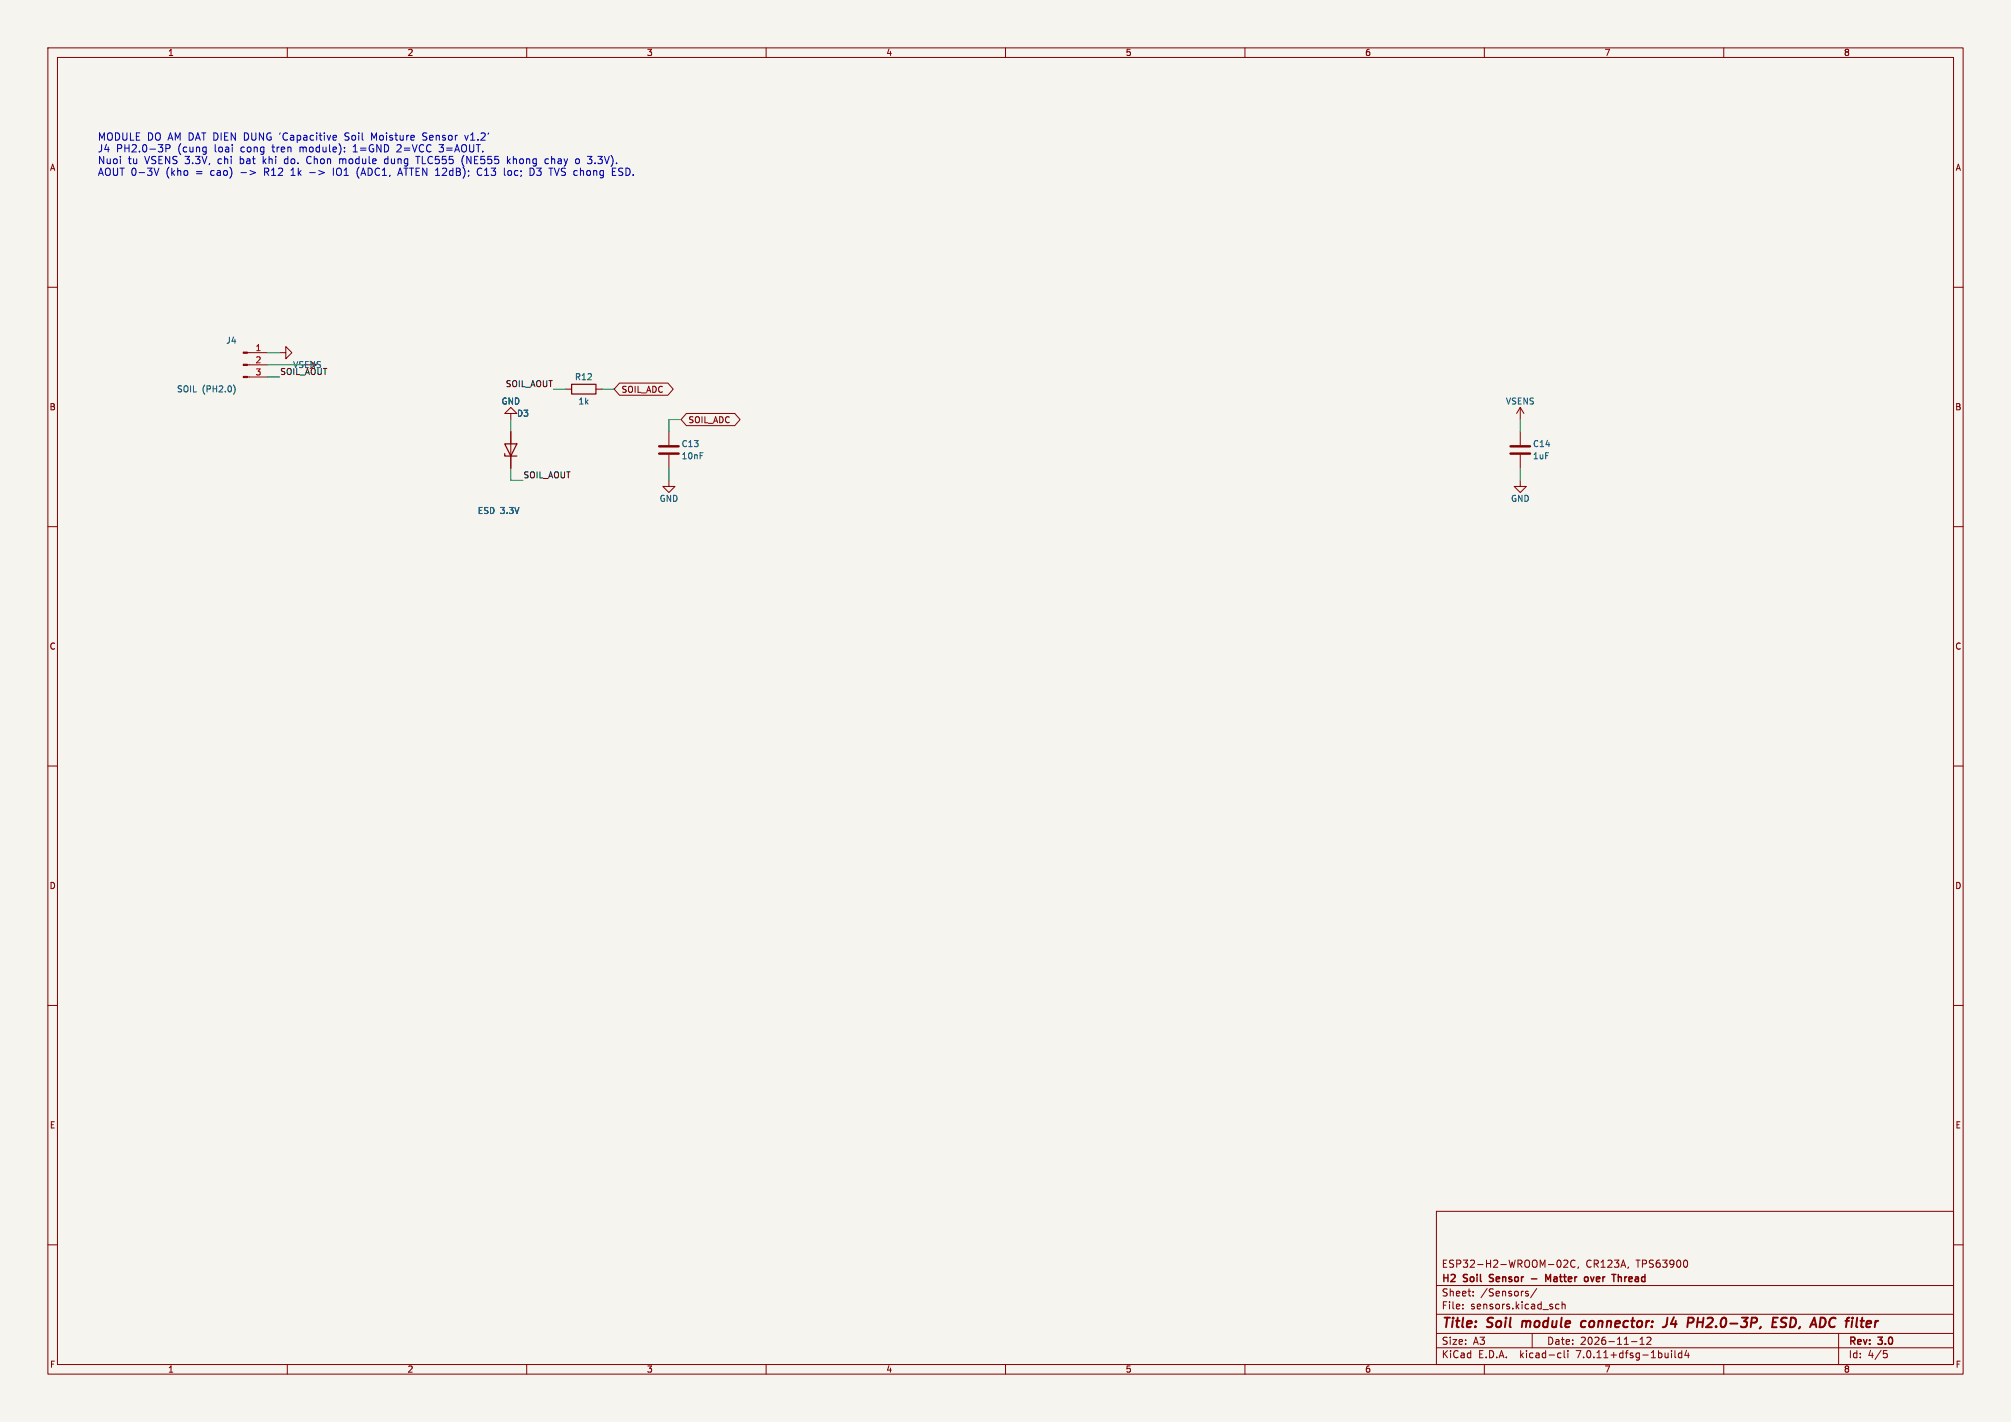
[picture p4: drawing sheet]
(kicad_sch
 (version 20230121)
 (generator eeschema)
 (paper "A3")
 (title_block
  (title "Soil module connector: J4 PH2.0-3P, ESD, ADC filter")
  (date "2026-11-12")
  (rev "3.0")
  (company "H2 Soil Sensor - Matter over Thread")
  (comment 1 "ESP32-H2-WROOM-02C, CR123A, TPS63900"))
 (lib_symbols
  (symbol "Connector:Conn_01x03_Pin"
   (pin_names (offset 1.016) hide) (in_bom yes) (on_board yes)
   (property "Reference" "J" (at 0 5.08 0) (effects (font (size 1.27 1.27))))
   (property "Value" "Conn_01x03_Pin" (at 0 -5.08 0) (effects (font (size 1.27 1.27))))
   (property "Footprint" "" (at 0 0 0) (effects (font (size 1.27 1.27)) hide))
   (property "Datasheet" "~" (at 0 0 0) (effects (font (size 1.27 1.27)) hide))
   (property "ki_locked" "" (at 0 0 0) (effects (font (size 1.27 1.27))))
   (symbol "Conn_01x03_Pin_1_1"
    (polyline (pts (xy 1.27 -2.54) (xy 0.8636 -2.54)) (stroke (width 0.1524) (type default)) (fill (type none)))
    (polyline (pts (xy 1.27 0) (xy 0.8636 0)) (stroke (width 0.1524) (type default)) (fill (type none)))
    (polyline (pts (xy 1.27 2.54) (xy 0.8636 2.54)) (stroke (width 0.1524) (type default)) (fill (type none)))
    (rectangle (start 0.8636 -2.413) (end 0 -2.667) (stroke (width 0.1524) (type default)) (fill (type outline)))
    (rectangle (start 0.8636 0.127) (end 0 -0.127) (stroke (width 0.1524) (type default)) (fill (type outline)))
    (rectangle (start 0.8636 2.667) (end 0 2.413) (stroke (width 0.1524) (type default)) (fill (type outline)))
    (pin passive line (at 5.08 2.54 180) (length 3.81) (name "Pin_1" (effects (font (size 1.27 1.27)))) (number "1" (effects (font (size 1.27 1.27)))))
    (pin passive line (at 5.08 0 180) (length 3.81) (name "Pin_2" (effects (font (size 1.27 1.27)))) (number "2" (effects (font (size 1.27 1.27)))))
    (pin passive line (at 5.08 -2.54 180) (length 3.81) (name "Pin_3" (effects (font (size 1.27 1.27)))) (number "3" (effects (font (size 1.27 1.27)))))))
  (symbol "Device:C"
   (pin_numbers hide)
   (pin_names (offset 0.254)) (in_bom yes) (on_board yes)
   (property "Reference" "C" (at 0.635 2.54 0) (effects (font (size 1.27 1.27)) (justify left)))
   (property "Value" "C" (at 0.635 -2.54 0) (effects (font (size 1.27 1.27)) (justify left)))
   (property "Footprint" "" (at 0.9652 -3.81 0) (effects (font (size 1.27 1.27)) hide))
   (property "Datasheet" "~" (at 0 0 0) (effects (font (size 1.27 1.27)) hide))
   (symbol "C_0_1"
    (polyline (pts (xy -2.032 -0.762) (xy 2.032 -0.762)) (stroke (width 0.508) (type default)) (fill (type none)))
    (polyline (pts (xy -2.032 0.762) (xy 2.032 0.762)) (stroke (width 0.508) (type default)) (fill (type none))))
   (symbol "C_1_1"
    (pin passive line (at 0 3.81 270) (length 2.794) (name "~" (effects (font (size 1.27 1.27)))) (number "1" (effects (font (size 1.27 1.27)))))
    (pin passive line (at 0 -3.81 90) (length 2.794) (name "~" (effects (font (size 1.27 1.27)))) (number "2" (effects (font (size 1.27 1.27)))))))
  (symbol "Device:D_Zener"
   (pin_numbers hide)
   (pin_names (offset 1.016) hide) (in_bom yes) (on_board yes)
   (property "Reference" "D" (at 0 2.54 0) (effects (font (size 1.27 1.27))))
   (property "Value" "D_Zener" (at 0 -2.54 0) (effects (font (size 1.27 1.27))))
   (property "Footprint" "" (at 0 0 0) (effects (font (size 1.27 1.27)) hide))
   (property "Datasheet" "~" (at 0 0 0) (effects (font (size 1.27 1.27)) hide))
   (symbol "D_Zener_0_1"
    (polyline (pts (xy 1.27 0) (xy -1.27 0)) (stroke (width 0) (type default)) (fill (type none)))
    (polyline (pts (xy -1.27 -1.27) (xy -1.27 1.27) (xy -0.762 1.27)) (stroke (width 0.254) (type default)) (fill (type none)))
    (polyline (pts (xy 1.27 -1.27) (xy 1.27 1.27) (xy -1.27 0) (xy 1.27 -1.27)) (stroke (width 0.254) (type default)) (fill (type none))))
   (symbol "D_Zener_1_1"
    (pin passive line (at -3.81 0 0) (length 2.54) (name "K" (effects (font (size 1.27 1.27)))) (number "1" (effects (font (size 1.27 1.27)))))
    (pin passive line (at 3.81 0 180) (length 2.54) (name "A" (effects (font (size 1.27 1.27)))) (number "2" (effects (font (size 1.27 1.27)))))))
  (symbol "Device:R"
   (pin_numbers hide)
   (pin_names (offset 0)) (in_bom yes) (on_board yes)
   (property "Reference" "R" (at 2.032 0 90) (effects (font (size 1.27 1.27))))
   (property "Value" "R" (at 0 0 90) (effects (font (size 1.27 1.27))))
   (property "Footprint" "" (at -1.778 0 90) (effects (font (size 1.27 1.27)) hide))
   (property "Datasheet" "~" (at 0 0 0) (effects (font (size 1.27 1.27)) hide))
   (symbol "R_0_1"
    (rectangle (start -1.016 -2.54) (end 1.016 2.54) (stroke (width 0.254) (type default)) (fill (type none))))
   (symbol "R_1_1"
    (pin passive line (at 0 3.81 270) (length 1.27) (name "~" (effects (font (size 1.27 1.27)))) (number "1" (effects (font (size 1.27 1.27)))))
    (pin passive line (at 0 -3.81 90) (length 1.27) (name "~" (effects (font (size 1.27 1.27)))) (number "2" (effects (font (size 1.27 1.27)))))))
  (symbol "h2soil:VSENS"
   (power)
   (pin_names (offset 0)) (in_bom yes) (on_board yes)
   (property "Reference" "#PWR" (at 0 -3.81 0) (effects (font (size 1.27 1.27)) hide))
   (property "Value" "VSENS" (at 0 3.556 0) (effects (font (size 1.27 1.27))))
   (property "Footprint" "" (at 0 0 0) (effects (font (size 1.27 1.27)) hide))
   (property "Datasheet" "" (at 0 0 0) (effects (font (size 1.27 1.27)) hide))
   (symbol "VSENS_0_1"
    (polyline (pts (xy -0.762 1.27) (xy 0 2.54)) (stroke (width 0) (type default)) (fill (type none)))
    (polyline (pts (xy 0 0) (xy 0 2.54)) (stroke (width 0) (type default)) (fill (type none)))
    (polyline (pts (xy 0 2.54) (xy 0.762 1.27)) (stroke (width 0) (type default)) (fill (type none))))
   (symbol "VSENS_1_1"
    (pin power_in line (at 0 0 90) (length 0)
    hide (name "VSENS" (effects (font (size 1.27 1.27)))) (number "1" (effects (font (size 1.27 1.27)))))))
  (symbol "power:GND"
   (power)
   (pin_names (offset 0)) (in_bom yes) (on_board yes)
   (property "Reference" "#PWR" (at 0 -6.35 0) (effects (font (size 1.27 1.27)) hide))
   (property "Value" "GND" (at 0 -3.81 0) (effects (font (size 1.27 1.27))))
   (property "Footprint" "" (at 0 0 0) (effects (font (size 1.27 1.27)) hide))
   (property "Datasheet" "" (at 0 0 0) (effects (font (size 1.27 1.27)) hide))
   (symbol "GND_0_1"
    (polyline (pts (xy 0 0) (xy 0 -1.27) (xy 1.27 -1.27) (xy 0 -2.54) (xy -1.27 -1.27) (xy 0 -1.27)) (stroke (width 0) (type default)) (fill (type none))))
   (symbol "GND_1_1"
    (pin power_in line (at 0 0 270) (length 0)
    hide (name "GND" (effects (font (size 1.27 1.27)))) (number "1" (effects (font (size 1.27 1.27))))))))
 (symbol
  (lib_id "Connector:Conn_01x03_Pin") (at 50.8 76.2 0) (unit 1) (in_bom yes) (on_board yes) (dnp no)
  (property "Reference" "J4" (at 49.53 71.12 0) (effects (font (size 1.27 1.27)) (justify right)))
  (property "Value" "SOIL (PH2.0)" (at 49.53 81.28 0) (effects (font (size 1.27 1.27)) (justify right)))
  (property "Footprint" "Connector_JST:JST_PH_B3B-PH-K_1x03_P2.00mm_Vertical" (at 50.8 76.2 0) (effects (font (size 1.27 1.27)) hide))
  (property "Datasheet" "" (at 50.8 76.2 0) (effects (font (size 1.27 1.27)) hide))
  (property "LCSC" "C131339" (at 50.8 76.2 0) (effects (font (size 1.27 1.27)) hide))
  (property "MPN" "B3B-PH-K-S(LF)(SN)" (at 50.8 76.2 0) (effects (font (size 1.27 1.27)) hide))
  (property "Manufacturer" "JST" (at 50.8 76.2 0) (effects (font (size 1.27 1.27)) hide))
  (property "Note" "Module do am dat dien dung v1.2/v2.0 (3.3-5.5V, AOUT 0-3V). Kiem tra thu tu day!" (at 50.8 76.2 0) (effects (font (size 1.27 1.27)) hide)) (pin "1") (pin "2") (pin "3"))
 (wire (pts (xy 55.88 73.66) (xy 58.42 73.66)) (stroke (width 0) (type default)))
 (symbol
  (lib_id "power:GND") (at 58.42 73.66 90) (unit 1) (in_bom yes) (on_board yes) (dnp no)
  (property "Reference" "#PWR043" (at 58.42 73.66 0) (effects (font (size 1.27 1.27)) hide))
  (property "Value" "GND" (at 62.23 73.66 90) (effects (font (size 1.27 1.27)) (justify left) hide))
  (property "Footprint" "" (at 58.42 73.66 0) (effects (font (size 1.27 1.27)) hide))
  (property "Datasheet" "" (at 58.42 73.66 0) (effects (font (size 1.27 1.27)) hide)) (pin "1"))
 (wire (pts (xy 55.88 76.2) (xy 63.5 76.2)) (stroke (width 0) (type default)))
 (symbol
  (lib_id "h2soil:VSENS") (at 63.5 76.2 270) (unit 1) (in_bom yes) (on_board yes) (dnp no)
  (property "Reference" "#PWR044" (at 63.5 76.2 0) (effects (font (size 1.27 1.27)) hide))
  (property "Value" "VSENS" (at 67.31 76.2 270) (effects (font (size 1.27 1.27)) (justify left)))
  (property "Footprint" "" (at 63.5 76.2 0) (effects (font (size 1.27 1.27)) hide))
  (property "Datasheet" "" (at 63.5 76.2 0) (effects (font (size 1.27 1.27)) hide)) (pin "1"))
 (wire (pts (xy 55.88 78.74) (xy 58.42 78.74)) (stroke (width 0) (type default)))
 (label "SOIL_AOUT" (at 58.42 78.74 0) (fields_autoplaced) (effects (font (size 1.27 1.27)) (justify left bottom)))
 (symbol
  (lib_id "Device:R") (at 121.92 81.28 90) (unit 1) (in_bom yes) (on_board yes) (dnp no)
  (property "Reference" "R12" (at 121.92 78.74 90) (effects (font (size 1.27 1.27))))
  (property "Value" "1k" (at 121.92 83.82 90) (effects (font (size 1.27 1.27))))
  (property "Footprint" "Resistor_SMD:R_0603_1608Metric" (at 121.92 81.28 0) (effects (font (size 1.27 1.27)) hide))
  (property "Datasheet" "" (at 121.92 81.28 0) (effects (font (size 1.27 1.27)) hide))
  (property "LCSC" "C21190" (at 121.92 81.28 0) (effects (font (size 1.27 1.27)) hide))
  (property "MPN" "0603WAF1001T5E" (at 121.92 81.28 0) (effects (font (size 1.27 1.27)) hide))
  (property "Manufacturer" "UNI-ROYAL" (at 121.92 81.28 0) (effects (font (size 1.27 1.27)) hide))
  (property "Note" "Han dong ESD/qua ap vao chan ADC" (at 121.92 81.28 0) (effects (font (size 1.27 1.27)) hide)) (pin "1") (pin "2"))
 (wire (pts (xy 118.11 81.28) (xy 115.57 81.28)) (stroke (width 0) (type default)))
 (label "SOIL_AOUT" (at 115.57 81.28 180) (fields_autoplaced) (effects (font (size 1.27 1.27)) (justify right bottom)))
 (wire (pts (xy 125.73 81.28) (xy 128.27 81.28)) (stroke (width 0) (type default)))
 (global_label "SOIL_ADC"
  (shape bidirectional) (at 128.27 81.28 0) (fields_autoplaced) (effects (font (size 1.27 1.27)) (justify left))
  (property "Intersheetrefs" "${INTERSHEET_REFS}" (at 128.27 81.28 0) (effects (font (size 1.27 1.27)) hide)))
 (symbol
  (lib_id "Device:C") (at 139.7 93.98 0) (unit 1) (in_bom yes) (on_board yes) (dnp no)
  (property "Reference" "C13" (at 142.24 92.71 0) (effects (font (size 1.27 1.27)) (justify left)))
  (property "Value" "10nF" (at 142.24 95.25 0) (effects (font (size 1.27 1.27)) (justify left)))
  (property "Footprint" "Capacitor_SMD:C_0603_1608Metric" (at 139.7 93.98 0) (effects (font (size 1.27 1.27)) hide))
  (property "Datasheet" "" (at 139.7 93.98 0) (effects (font (size 1.27 1.27)) hide))
  (property "LCSC" "C1589" (at 139.7 93.98 0) (effects (font (size 1.27 1.27)) hide))
  (property "MPN" "CL10B103KB8NNNC" (at 139.7 93.98 0) (effects (font (size 1.27 1.27)) hide))
  (property "Manufacturer" "Samsung" (at 139.7 93.98 0) (effects (font (size 1.27 1.27)) hide))
  (property "Note" "Loc + nguon cho ADC sample" (at 139.7 93.98 0) (effects (font (size 1.27 1.27)) hide)) (pin "1") (pin "2"))
 (wire (pts (xy 139.7 90.17) (xy 139.7 87.63)) (stroke (width 0) (type default)))
 (wire (pts (xy 139.7 87.63) (xy 142.24 87.63)) (stroke (width 0) (type default)))
 (global_label "SOIL_ADC"
  (shape bidirectional) (at 142.24 87.63 0) (fields_autoplaced) (effects (font (size 1.27 1.27)) (justify left))
  (property "Intersheetrefs" "${INTERSHEET_REFS}" (at 142.24 87.63 0) (effects (font (size 1.27 1.27)) hide)))
 (wire (pts (xy 139.7 97.79) (xy 139.7 100.33)) (stroke (width 0) (type default)))
 (symbol
  (lib_id "power:GND") (at 139.7 100.33 0) (unit 1) (in_bom yes) (on_board yes) (dnp no)
  (property "Reference" "#PWR045" (at 139.7 100.33 0) (effects (font (size 1.27 1.27)) hide))
  (property "Value" "GND" (at 139.7 104.14 0) (effects (font (size 1.27 1.27))))
  (property "Footprint" "" (at 139.7 100.33 0) (effects (font (size 1.27 1.27)) hide))
  (property "Datasheet" "" (at 139.7 100.33 0) (effects (font (size 1.27 1.27)) hide)) (pin "1"))
 (symbol
  (lib_id "Device:C") (at 317.5 93.98 0) (unit 1) (in_bom yes) (on_board yes) (dnp no)
  (property "Reference" "C14" (at 320.04 92.71 0) (effects (font (size 1.27 1.27)) (justify left)))
  (property "Value" "1uF" (at 320.04 95.25 0) (effects (font (size 1.27 1.27)) (justify left)))
  (property "Footprint" "Capacitor_SMD:C_0603_1608Metric" (at 317.5 93.98 0) (effects (font (size 1.27 1.27)) hide))
  (property "Datasheet" "" (at 317.5 93.98 0) (effects (font (size 1.27 1.27)) hide))
  (property "LCSC" "C15849" (at 317.5 93.98 0) (effects (font (size 1.27 1.27)) hide))
  (property "MPN" "CL10A105KB8NNNC" (at 317.5 93.98 0) (effects (font (size 1.27 1.27)) hide))
  (property "Manufacturer" "Samsung" (at 317.5 93.98 0) (effects (font (size 1.27 1.27)) hide))
  (property "Note" "Dem VSENS (nho de han dong khoi dong, module co tu rieng)" (at 317.5 93.98 0) (effects (font (size 1.27 1.27)) hide)) (pin "1") (pin "2"))
 (wire (pts (xy 317.5 90.17) (xy 317.5 87.63)) (stroke (width 0) (type default)))
 (symbol
  (lib_id "h2soil:VSENS") (at 317.5 87.63 0) (unit 1) (in_bom yes) (on_board yes) (dnp no)
  (property "Reference" "#PWR046" (at 317.5 87.63 0) (effects (font (size 1.27 1.27)) hide))
  (property "Value" "VSENS" (at 317.5 83.82 0) (effects (font (size 1.27 1.27))))
  (property "Footprint" "" (at 317.5 87.63 0) (effects (font (size 1.27 1.27)) hide))
  (property "Datasheet" "" (at 317.5 87.63 0) (effects (font (size 1.27 1.27)) hide)) (pin "1"))
 (wire (pts (xy 317.5 97.79) (xy 317.5 100.33)) (stroke (width 0) (type default)))
 (symbol
  (lib_id "power:GND") (at 317.5 100.33 0) (unit 1) (in_bom yes) (on_board yes) (dnp no)
  (property "Reference" "#PWR047" (at 317.5 100.33 0) (effects (font (size 1.27 1.27)) hide))
  (property "Value" "GND" (at 317.5 104.14 0) (effects (font (size 1.27 1.27))))
  (property "Footprint" "" (at 317.5 100.33 0) (effects (font (size 1.27 1.27)) hide))
  (property "Datasheet" "" (at 317.5 100.33 0) (effects (font (size 1.27 1.27)) hide)) (pin "1"))
 (symbol
  (lib_id "Device:D_Zener") (at 106.68 93.98 90) (unit 1) (in_bom yes) (on_board yes) (dnp no)
  (property "Reference" "D3" (at 109.22 86.36 90) (effects (font (size 1.27 1.27))))
  (property "Value" "ESD 3.3V" (at 104.14 106.68 90) (effects (font (size 1.27 1.27))))
  (property "Footprint" "Diode_SMD:D_SOD-523" (at 106.68 93.98 0) (effects (font (size 1.27 1.27)) hide))
  (property "Datasheet" "" (at 106.68 93.98 0) (effects (font (size 1.27 1.27)) hide))
  (property "LCSC" "C136161" (at 106.68 93.98 0) (effects (font (size 1.27 1.27)) hide))
  (property "MPN" "LESD5Z3.3T1G" (at 106.68 93.98 0) (effects (font (size 1.27 1.27)) hide))
  (property "Manufacturer" "LRC" (at 106.68 93.98 0) (effects (font (size 1.27 1.27)) hide))
  (property "Note" "TVS ESD 3.3V (SOD-523) cho day AOUT ra ngoai hop" (at 106.68 93.98 0) (effects (font (size 1.27 1.27)) hide)) (pin "1") (pin "2"))
 (wire (pts (xy 106.68 97.79) (xy 106.68 100.33)) (stroke (width 0) (type default)))
 (wire (pts (xy 106.68 100.33) (xy 109.22 100.33)) (stroke (width 0) (type default)))
 (label "SOIL_AOUT" (at 109.22 100.33 0) (fields_autoplaced) (effects (font (size 1.27 1.27)) (justify left bottom)))
 (wire (pts (xy 106.68 90.17) (xy 106.68 87.63)) (stroke (width 0) (type default)))
 (symbol
  (lib_id "power:GND") (at 106.68 87.63 180) (unit 1) (in_bom yes) (on_board yes) (dnp no)
  (property "Reference" "#PWR048" (at 106.68 87.63 0) (effects (font (size 1.27 1.27)) hide))
  (property "Value" "GND" (at 106.68 83.82 0) (effects (font (size 1.27 1.27))))
  (property "Footprint" "" (at 106.68 87.63 0) (effects (font (size 1.27 1.27)) hide))
  (property "Datasheet" "" (at 106.68 87.63 0) (effects (font (size 1.27 1.27)) hide)) (pin "1"))
 (text "MODULE DO AM DAT DIEN DUNG 'Capacitive Soil Moisture Sensor v1.2'\nJ4 PH2.0-3P (cung loai cong tren module): 1=GND 2=VCC 3=AOUT.\nNuoi tu VSENS 3.3V, chi bat khi do. Chon module dung TLC555 (NE555 khong chay o 3.3V).\nAOUT 0-3V (kho = cao) -> R12 1k -> IO1 (ADC1, ATTEN 12dB); C13 loc; D3 TVS chong ESD." (at 20.32 27.94 0) (effects (font (size 1.524 1.524)) (justify left top))))
